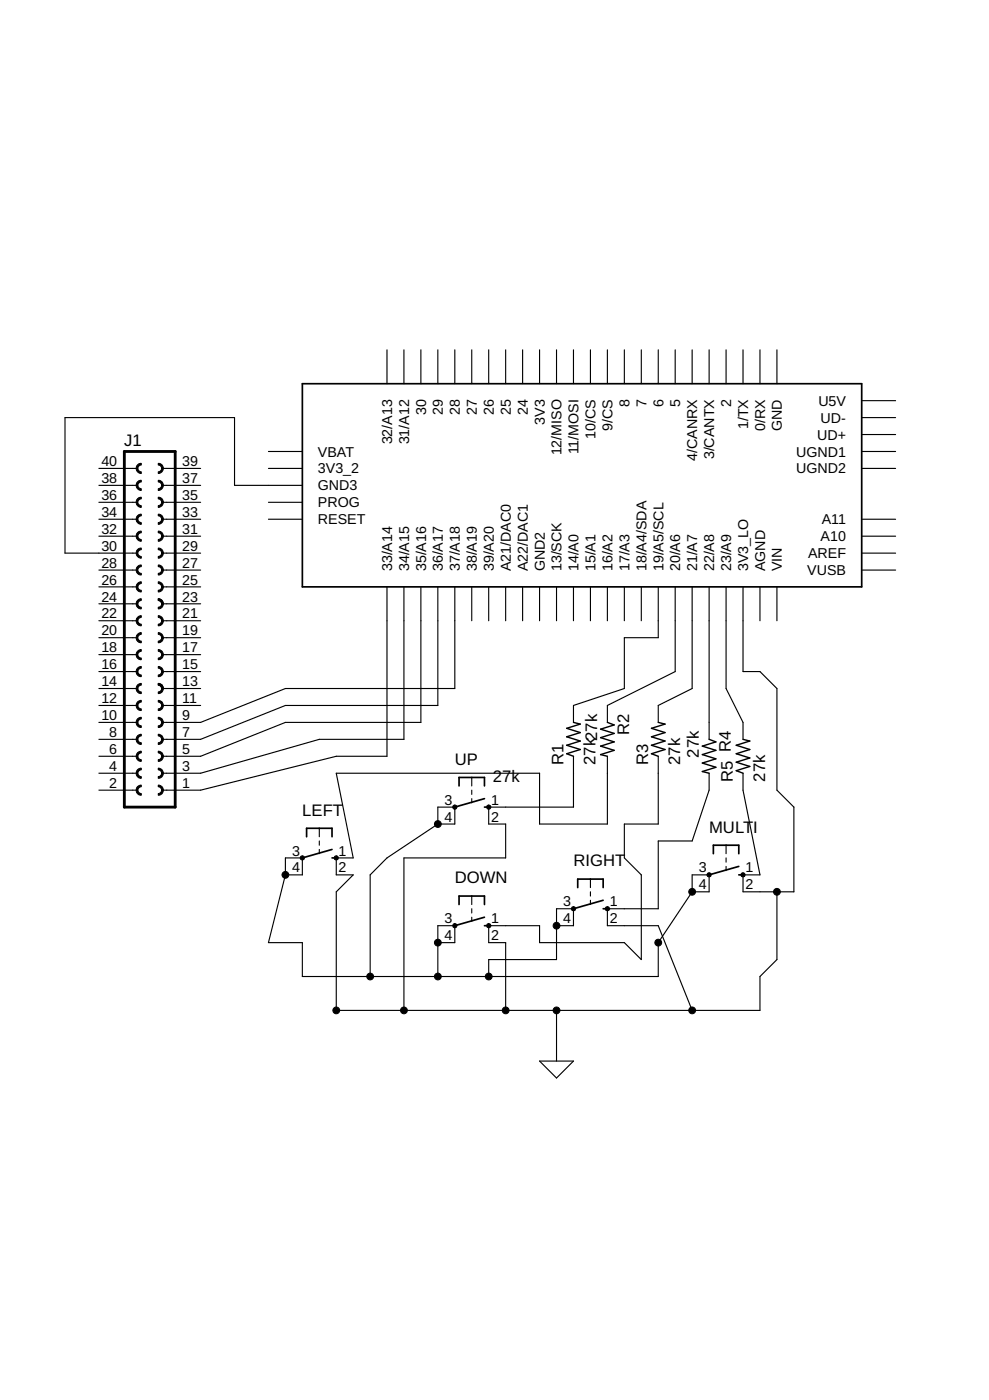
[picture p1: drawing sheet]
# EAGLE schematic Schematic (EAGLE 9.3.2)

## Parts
DOWN  27k  10-XX  [B3F-10XX]
J1  SOCKET-40V  [S40V]
LEFT  27k  10-XX  [B3F-10XX]
MULTI  27k  10-XX  [B3F-10XX]
R1  27k  R-US_0204/2V  [0204V]
R2  27k  R-US_0204/2V  [0204V]
R3  27k  R-US_0204/2V  [0204V]
R4  27k  R-US_0204/2V  [0204V]
R5  27k  R-US_0204/2V  [0204V]
RIGHT  27k  10-XX  [B3F-10XX]
U$2  TEENSY_3.5/3.6  [TEENSY_3.5/3.6]
UP  27k  10-XX  [B3F-10XX]

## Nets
0: DOWN.2(S1) DOWN.3(P) DOWN.4(P1) LEFT.2(S1) LEFT.3(P) LEFT.4(P1) MULTI.2(S1) MULTI.3(P) MULTI.4(P1) RIGHT.2(S1) RIGHT.3(P) RIGHT.4(P1) U$2.3V3_LO UP.2(S1) UP.3(P) UP.4(P1) ; supply symbol labelled GND
N$1: J1.30 U$2.GND3
N$2: R1.1 UP.1(S)
N$3: LEFT.1(S) R2.2
N$4: R4.2 RIGHT.1(S)
N$5: MULTI.1(S) R5.1
N$6: DOWN.1(S) R3.1
N$8: R4.1 U$2.22/A8
N$10: J1.1 U$2.33/A14
N$11: J1.3 U$2.34/A15
N$12: J1.5 U$2.35/A16
N$13: J1.7 U$2.36/A17
N$14: J1.9 U$2.37/A18
N$15: R5.2 U$2.23/A9
N$17: R3.2 U$2.21/A7
N$18: R2.1 U$2.20/A6
N$19: R1.2 U$2.19/A5/SCL
Unconnected: J1.2 J1.4 J1.6 J1.8 J1.10 J1.11 J1.12 J1.13 J1.14 J1.15 J1.16 J1.17 J1.18 J1.19 J1.20 J1.21 J1.22 J1.23 J1.24 J1.25 J1.26 J1.27 J1.28 J1.29 J1.31 J1.32 J1.33 J1.34 J1.35 J1.36 J1.37 J1.38 J1.39 J1.40 U$2.0/RX U$2.1/TX U$2.2 U$2.3/CANTX U$2.3V3 U$2.3V3_2 U$2.4/CANRX U$2.5 U$2.6 U$2.7 U$2.8 U$2.9/CS U$2.10/CS U$2.11/MOSI U$2.12/MISO U$2.13/SCK U$2.14/A0 U$2.15/A1 U$2.16/A2 U$2.17/A3 U$2.18/A4/SDA U$2.21/DAC0(A21/DAC0) U$2.24 U$2.25 U$2.26 U$2.27 U$2.28 U$2.29 U$2.30 U$2.31/A12 U$2.32/A13 U$2.38/A19 U$2.39/A20 U$2.A10 U$2.A11 U$2.A22/DAC1 U$2.AGND U$2.AREF U$2.GND U$2.GND2 U$2.PROG U$2.RESET U$2.U5V U$2.UD+ U$2.UD- U$2.UGND1 U$2.UGND2 U$2.VBAT U$2.VIN U$2.VUSB
